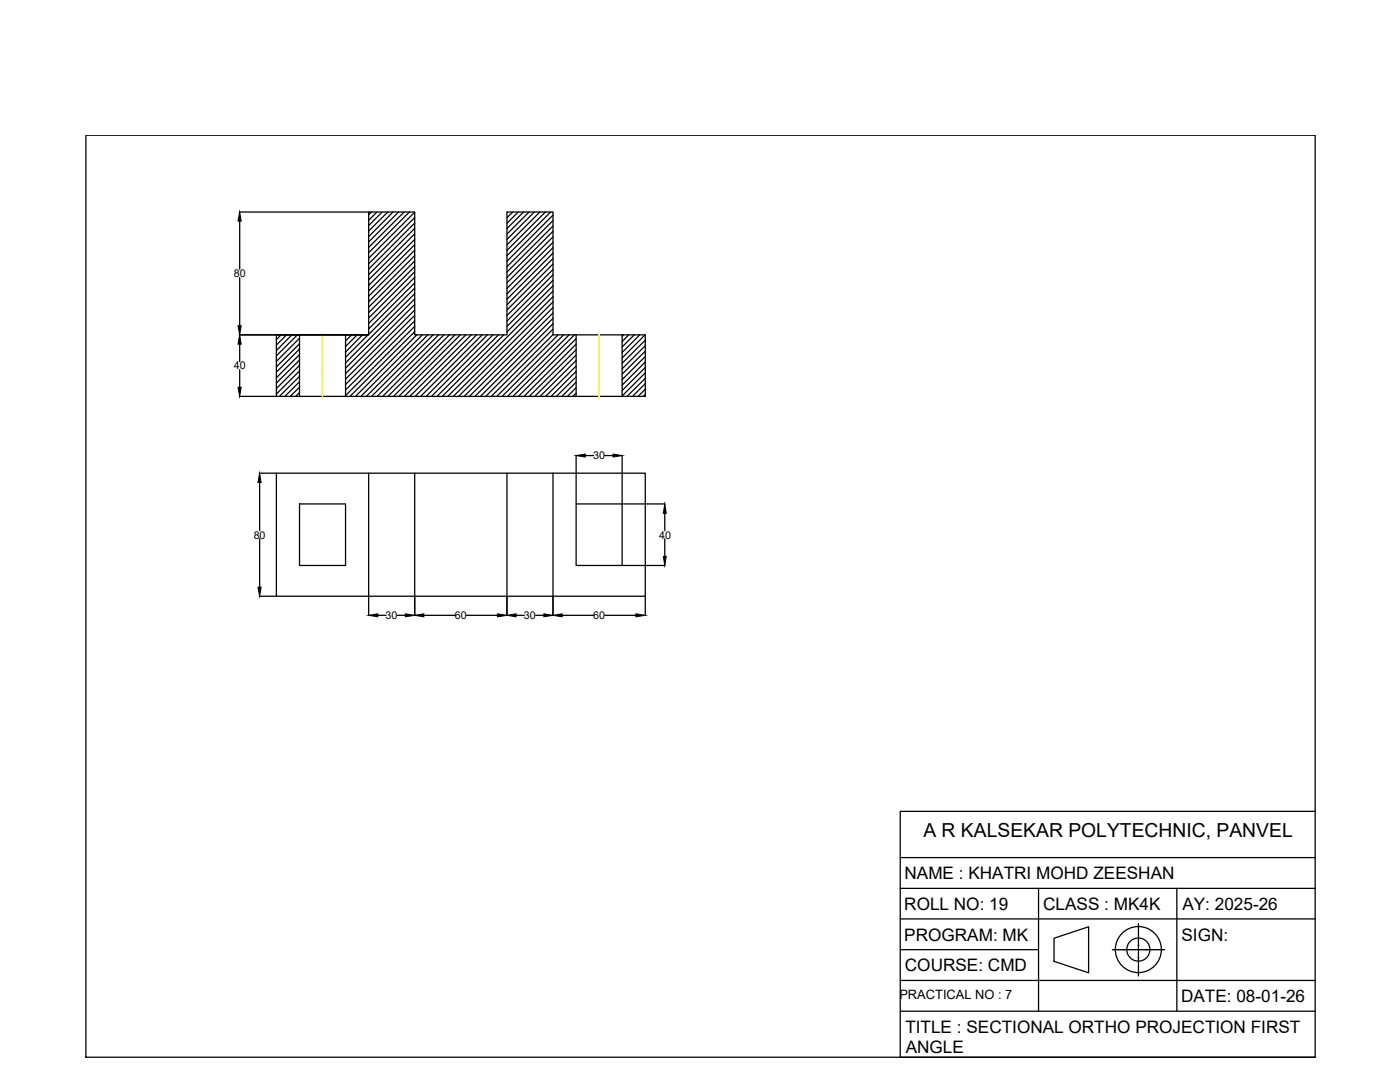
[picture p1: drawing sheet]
<svg xmlns="http://www.w3.org/2000/svg" width="279mm" height="216mm" viewBox="0 0 279 216" stroke-linecap="round" stroke-linejoin="round" font-family="sans-serif">
<!-- layer: 0 -->
<g fill="none" stroke="#000" stroke-width=".25">
<path d="M17.1 27h245.4v184h-245.4zM47.8 42.3h25.7M47.8 44.1v9.6M47.8 55.4v9.6M74.1 42.3l-.5 .6M75.2 42.3l-1.6 1.7M76.3 42.3l-2.7 2.7M77.4 42.3l-3.8 3.8M78.4 42.3l-4.8 4.9M79.5 42.3l-5.9 6M80.6 42.3l-7 7.1M81.7 42.3l-8.1 8.1"/>
<path d="M82.8 42.3l-9.2 9.2M82.8 43.4l-9.2 9.2M82.8 44.5l-9.2 9.2M82.8 45.6l-9.2 9.2M82.8 46.7l-9.2 9.2M82.8 47.8l-9.2 9.2M82.8 48.8l-9.2 9.3M82.8 49.9l-9.2 9.2M82.8 51l-9.2 9.2M82.8 52.1l-9.2 9.2M82.8 53.2l-9.2 9.2M82.8 54.2l-9.2 9.3"/>
<path d="M82.8 55.3l-9.2 9.2M82.8 56.4l-9.2 9.2M82.8 57.5l-9.2 9.2M82.8 58.6l-13.8 13.8M82.8 59.7l-13.8 13.8M101.2 42.3h.1M102.3 42.3l-1.1 1.1M103.4 42.3l-2.2 2.2M104.5 42.3l-3.3 3.3M105.6 42.3l-4.4 4.4M106.6 42.3l-5.4 5.5M107.7 42.3l-6.5 6.6"/>
<path d="M108.8 42.3l-7.6 7.7M109.9 42.3l-8.7 8.7M110.4 42.9l-9.2 9.2M110.4 44l-9.2 9.2M110.4 45.1l-9.2 9.2M110.4 46.2l-9.2 9.2M110.4 47.3l-9.2 9.1M110.4 48.4l-9.2 9.1M110.4 49.4l-9.2 9.2M110.4 50.5l-9.2 9.2M110.4 51.6l-9.2 9.2M110.4 52.7l-9.2 9.2"/>
<path d="M110.4 53.8l-9.2 9.2M110.4 54.8l-9.2 9.3M110.4 55.9l-9.2 9.2M110.4 57l-9.2 9.2M110.4 58.1l-21 21M110.4 59.2l-19.9 19.9M47.8 79.1h81v-12.3h-18.4v-24.5h-9.2v24.5h-18.4v-24.5h-9.2v24.5h-18.4v12.3M47.8 66.8h25.7M47.8 68.7v3.5M47.8 73.8v3.5M56.1 66.8l-.9 .9M57.2 66.8l-2 2"/>
<path d="M58.3 66.8l-3.1 3.1M59.4 66.8l-4.2 4.2M59.8 67.5l-4.6 4.6M59.8 68.6l-4.6 4.6M59.8 69.7l-4.6 4.6M59.8 70.8l-4.6 4.6M59.8 71.9l-4.6 4.5M59.8 72.9l-4.6 4.6M59.8 74l-4.6 4.6M59.8 75.1l-4 4M59.8 76.2l-2.9 2.9M59.8 77.3l-1.9 1.8"/>
<path d="M59.8 78.3l-.8 .8M59.8 66.8v12.3M69 66.8v12.3M69.1 66.8l-.1 .2M70.2 66.8l-1.2 1.2M71.3 66.8l-2.3 2.3M72.3 66.8l-3.3 3.4M73.4 66.8l-4.4 4.5M82.8 60.8l-13.8 13.8M82.8 61.9l-13.8 13.8M82.8 62.9l-13.8 13.8M82.8 64l-13.8 13.8"/>
<path d="M82.8 65.1l-13.8 13.8M82.8 66.2l-12.9 12.9M83.2 66.8l-12.2 12.3M84.3 66.8l-12.3 12.3M85.4 66.8l-12.3 12.3M86.4 66.8l-12.2 12.3M87.5 66.8l-12.2 12.3M88.6 66.8l-12.2 12.3M89.7 66.8l-12.3 12.3M90.8 66.8l-12.3 12.3M91.9 66.8l-12.3 12.3M93 66.8l-12.3 12.3"/>
<path d="M94.1 66.8l-12.3 12.3M95.1 66.8l-12.3 12.3M96.2 66.8l-12.3 12.3M97.3 66.8l-12.3 12.3M98.4 66.8l-12.3 12.3M99.5 66.8l-12.3 12.3M100.5 66.8l-12.2 12.3M110.4 60.3l-18.9 18.8M110.4 61.4l-17.8 17.7M110.4 62.5l-16.7 16.6M110.4 63.5l-15.6 15.6M110.4 64.6l-14.5 14.5"/>
<path d="M110.4 65.7l-13.5 13.4M110.4 66.8l-12.4 12.3M111.4 66.8l-12.3 12.3M112.5 66.8l-12.3 12.3M113.6 66.8l-12.3 12.3M114.6 66.8l-12.2 12.3M115 67.6l-11.5 11.5M115 68.7l-10.4 10.4M115 69.8l-9.4 9.3M115 70.8l-8.3 8.3M115 71.9l-7.2 7.2M115 73l-6.1 6.1"/>
<path d="M115 74.1l-5 5M115 75.2l-4 3.9M115 76.3l-2.9 2.8M115 77.4l-1.8 1.7M115 78.5l-.7 .6M115 66.8v12.3M124.2 66.8v12.3M124.4 66.8l-.2 .3M125.5 66.8l-1.3 1.4M126.6 66.8l-2.4 2.4M127.7 66.8l-3.5 3.5M128.7 66.8l-4.5 4.6"/>
<path d="M128.8 67.9l-4.6 4.6M128.8 69l-4.6 4.6M128.8 70.1l-4.6 4.5M128.8 71.1l-4.6 4.6M128.8 72.2l-4.6 4.6M128.8 73.3l-4.6 4.6M128.8 74.4l-4.6 4.6M128.8 75.5l-3.7 3.6M128.8 76.6l-2.6 2.5M128.8 77.7l-1.5 1.4M128.8 78.8l-.4 .3M51.7 94.4h3.4"/>
<path d="M51.8 96.3v9.6M55.2 94.4h73.6v24.6h-73.6zM73.6 94.4v28.4M82.8 94.4v28.4M101.2 94.4v28.4M110.4 94.4v28.4M115 90.9v9.7M116.8 90.9h1.6M120.7 90.9h1.6M124.2 90.9v9.7M51.7 119h3.4M51.8 107.5v9.7"/>
<path d="M59.8 100.6h9.2v12.2h-9.2zM115 100.6h9.2v12.2h-9.2zM124.2 100.6h8.5M124.2 112.8h8.5M128.8 119v3.8M132.7 102.4v3.5M132.7 107.5v3.5M75.4 122.8h1.6M79.3 122.8h1.6M84.6 122.8h6.2M93.1 122.8h6.2M103 122.8h1.6"/>
<path d="M106.9 122.8h1.6M112.2 122.8h6.2M120.7 122.8h6.2M179.7 171.1h82.8M179.7 177.3h82.8M207.3 177.3v24.5M234.9 177.3v24.5M262.5 161.9h-82.8v49.1h82.8M179.7 183.4h82.8M179.7 195.6h82.8M179.7 189.5h27.6M210.4 187.2l6.9-2.3v9.2l-6.9-2.3z"/>
<path d="M222 189.5h.2M222.2 189.5h1.4M223.6 189.5h.3M224 189.5h.2M224.3 189.5h1.7M226.1 189.5h.3M226.4 189.5h.3M226.7 189.5h2M227.2 185.9v.3M227.2 186.6v.3M227.2 189v.3M227.2 190.4v.3"/>
<path d="M227.2 192.8v.3M227.2 193.5v.3M227.2 184.3v1.6M227.2 186.3v.2M227.2 186.9v1.7M227.2 188.7v.2M227.2 189.3v1.1M227.2 190.8v.2M227.2 191.1v1.7M227.2 193.2v.2M227.2 193.8v.9M228.8 189.5h1.7"/>
<path d="M230.5 189.5h.3M230.9 189.5h.2M231.2 189.5h1.2M179.7 201.8h82.8"/>
<circle cx="227.2" cy="189.5" r="4.6"/>
<circle cx="227.2" cy="189.5" r="2.31"/>
</g>
<g fill="none" stroke="#f1eb1f" stroke-width=".25">
<path d="M64.3 76.5v.9M64.3 72v.9M64.3 69.6v.3M64.3 67.8v.6M64.3 66.5v1.2M64.3 68.5v1M64.3 69.9v.3M64.3 70.2v1.7M64.3 73v1.6M64.3 74.7v1.7M64.3 77.4v1.7M64.3 79.2v.2"/>
<path d="M119.5 76.5v.9M119.5 72v.9M119.5 69.6v.3M119.5 67.8v.6M119.5 66.5v1.2M119.5 68.5v1M119.5 69.9v.3M119.5 70.2v1.7M119.5 73v1.6M119.5 74.7v1.7M119.5 77.4v1.7M119.5 79.2v.2"/>
</g>
<g fill="#f1eb1f" stroke="#f1eb1f" stroke-width=".2">
<path d="M119.5 74.7h.1z"/>
<path d="M119.5 70.2h.1z"/>
<path d="M119.5 67.8h.1z"/>
<path d="M64.3 74.6v.2z"/>
<circle cx="119.5" cy="79.2" r=".07"/>
<circle cx="64.3" cy="79.2" r=".07"/>
<circle cx="64.3" cy="70.2" r=".07"/>
<circle cx="64.3" cy="67.8" r=".07"/>
</g>
<g fill="#000" stroke="#000" stroke-width=".2">
<path d="M47.8 42.3l.3 1.8h-.6zM47.5 65h.6l-.3 1.8zM47.8 66.8l.3 1.9h-.6zM47.5 77.3h.6l-.3 1.8zM51.8 94.4l.3 1.9h-.6zM115 90.9l1.8-.3v.6zM122.3 90.6l1.9 .3-1.9 .3zM51.5 117.2h.6l-.3 1.8zM132.7 100.6l.3 1.8h-.6zM132.4 111h.6l-.3 1.8zM73.6 122.8l1.8-.3v.6zM80.9 122.5l1.9 .3-1.9 .3z"/>
<path d="M82.8 122.8l1.8-.3v.6zM99.3 122.5l1.9 .3-1.9 .3zM101.2 122.8l1.8-.3v.6zM108.5 122.5l1.9 .3-1.9 .3zM110.4 122.8l1.8-.3v.6zM126.9 122.5l1.9 .3-1.9 .3zM224.2 189.5h.2zM227.1 188.7h.2zM228.7 189.5h.2z"/>
<circle cx="227.2" cy="191.1" r=".07"/>
</g>
<text font-size="3.9" x="184.3" y="167.1">A R KALSEKAR POLYTECHNIC, PANVEL</text>
<g font-size="3.4">
<text x="180.5" y="175.4">NAME : KHATRI MOHD ZEESHAN</text>
<text x="180.5" y="181.5">ROLL NO: 19</text>
<text x="208.2" y="181.5">CLASS : MK4K</text>
<text x="236" y="181.5">AY: 2025-26</text>
<text x="180.5" y="187.7">PROGRAM: MK</text>
<text x="235.8" y="187.7">SIGN:</text>
<text x="180.6" y="193.8">COURSE: CMD</text>
<text x="235.7" y="199.9">DATE: 08-01-26</text>
<text x="180.7" y="206.1">TITLE : SECTIONAL ORTHO PROJECTION FIRST</text>
<text x="180.8" y="210.2">ANGLE</text>
</g>
<text font-size="2.6" x="179.5" y="199.3">PRACTICAL NO : 7</text>
<g font-size="2.1">
<text x="46.7" y="55.3">80</text>
<text x="46.7" y="73.7">40</text>
<text x="118.4" y="91.7">30</text>
<text x="50.6" y="107.5">80</text>
<text x="131.5" y="107.5">40</text>
<text x="77" y="123.5">30</text>
<text x="90.8" y="123.5">60</text>
<text x="104.6" y="123.5">30</text>
<text x="118.4" y="123.5">60</text>
</g>
</svg>
